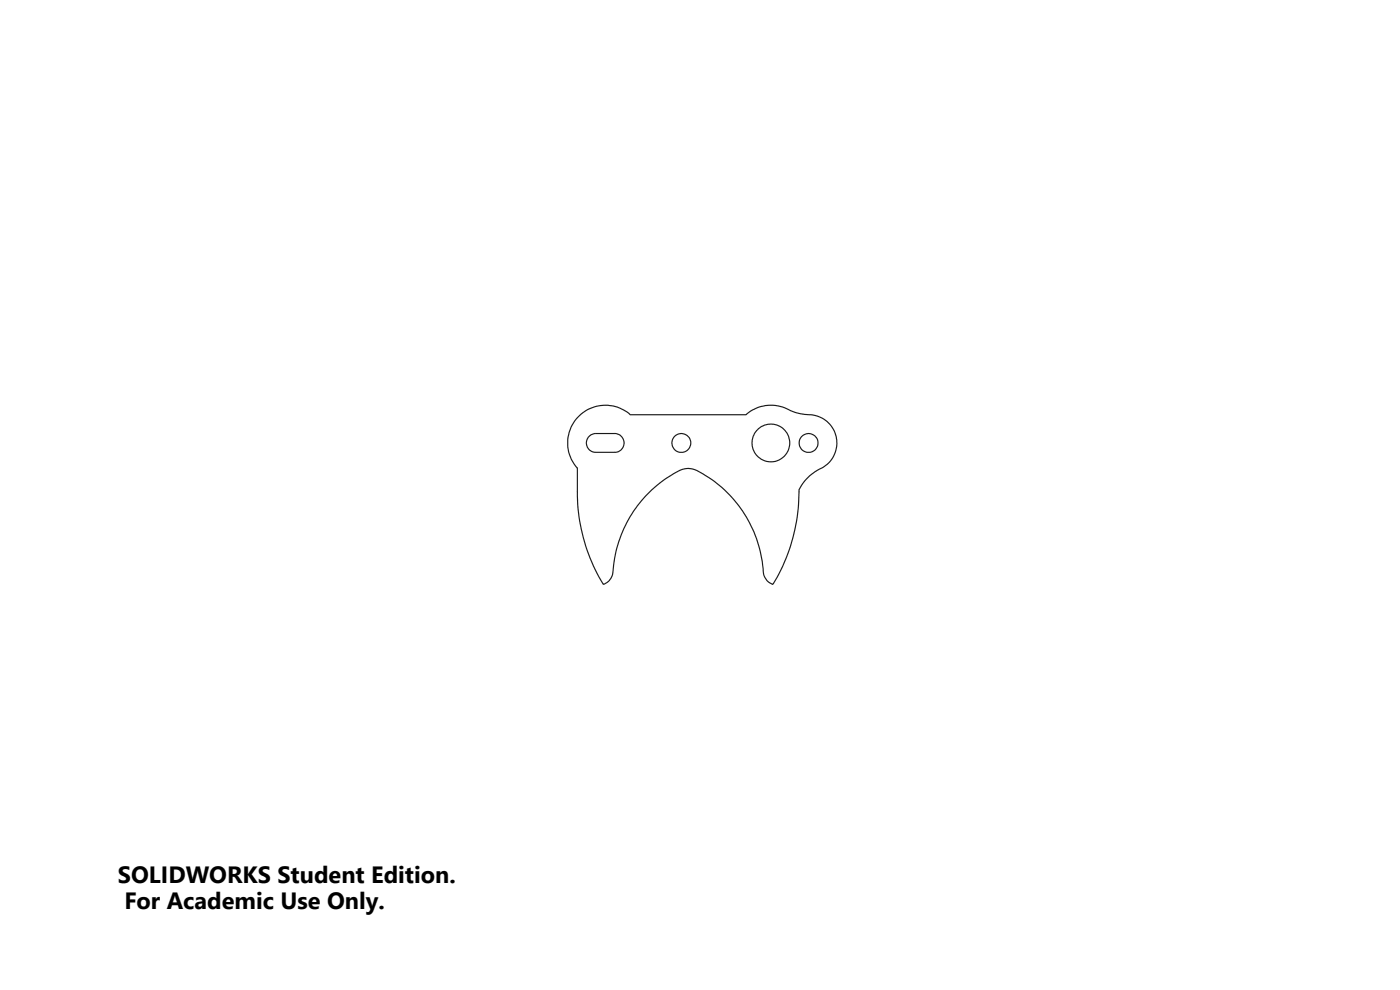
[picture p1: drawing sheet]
<svg xmlns="http://www.w3.org/2000/svg" width="297mm" height="210mm" viewBox="0 0 297 210" stroke-linecap="round" stroke-linejoin="round" font-family="sans-serif">
<g fill="none" stroke="#191924" stroke-width=".25">
<path d="M123 88a7.9 7.9 0 0 1 10.7 0h24.6a8.2 8.2 0 0 1 9.7-.8 18.4 18.4 0 0 0 5 1 6.1 6.1 0 0 1 4.5 5.7 6.1 6.1 0 0 1-4.2 5.9 9.8 9.8 0 0 0-3.8 4.1 38 38 0 0 1-5.5 20.1 3.1 3.1 0 0 1-2.1-2.7 25.7 25.7 0 0 0-14.9-21.8 4.8 4.8 0 0 0-4.1 1 26.5 26.5 0 0 0-13 21.6l-.1 .2a2.87 2.87 0 0 1-1.8 1.7 37.7 37.7 0 0 1-5.5-19.7v-5a8 8 0 0 1 .5-11.3zM124.8 92.7a1.92 1.92 0 0 1 1.6-.7h4a1.99 1.99 0 0 1 2 2 1.99 1.99 0 0 1-2 1.9h-4a1.99 1.99 0 0 1-1.8-1.1 1.99 1.99 0 0 1 .2-2.1z"/>
<circle cx="144.5" cy="94" r="2"/>
<circle cx="163.5" cy="94" r="4"/>
<circle cx="171.5" cy="94" r="2"/>
</g>
<g font-size="5">
<text x="25" y="187.4">SOLIDWORKS Student Edition.</text>
<text x="26.4" y="192.9">For Academic Use Only.</text>
</g>
</svg>
